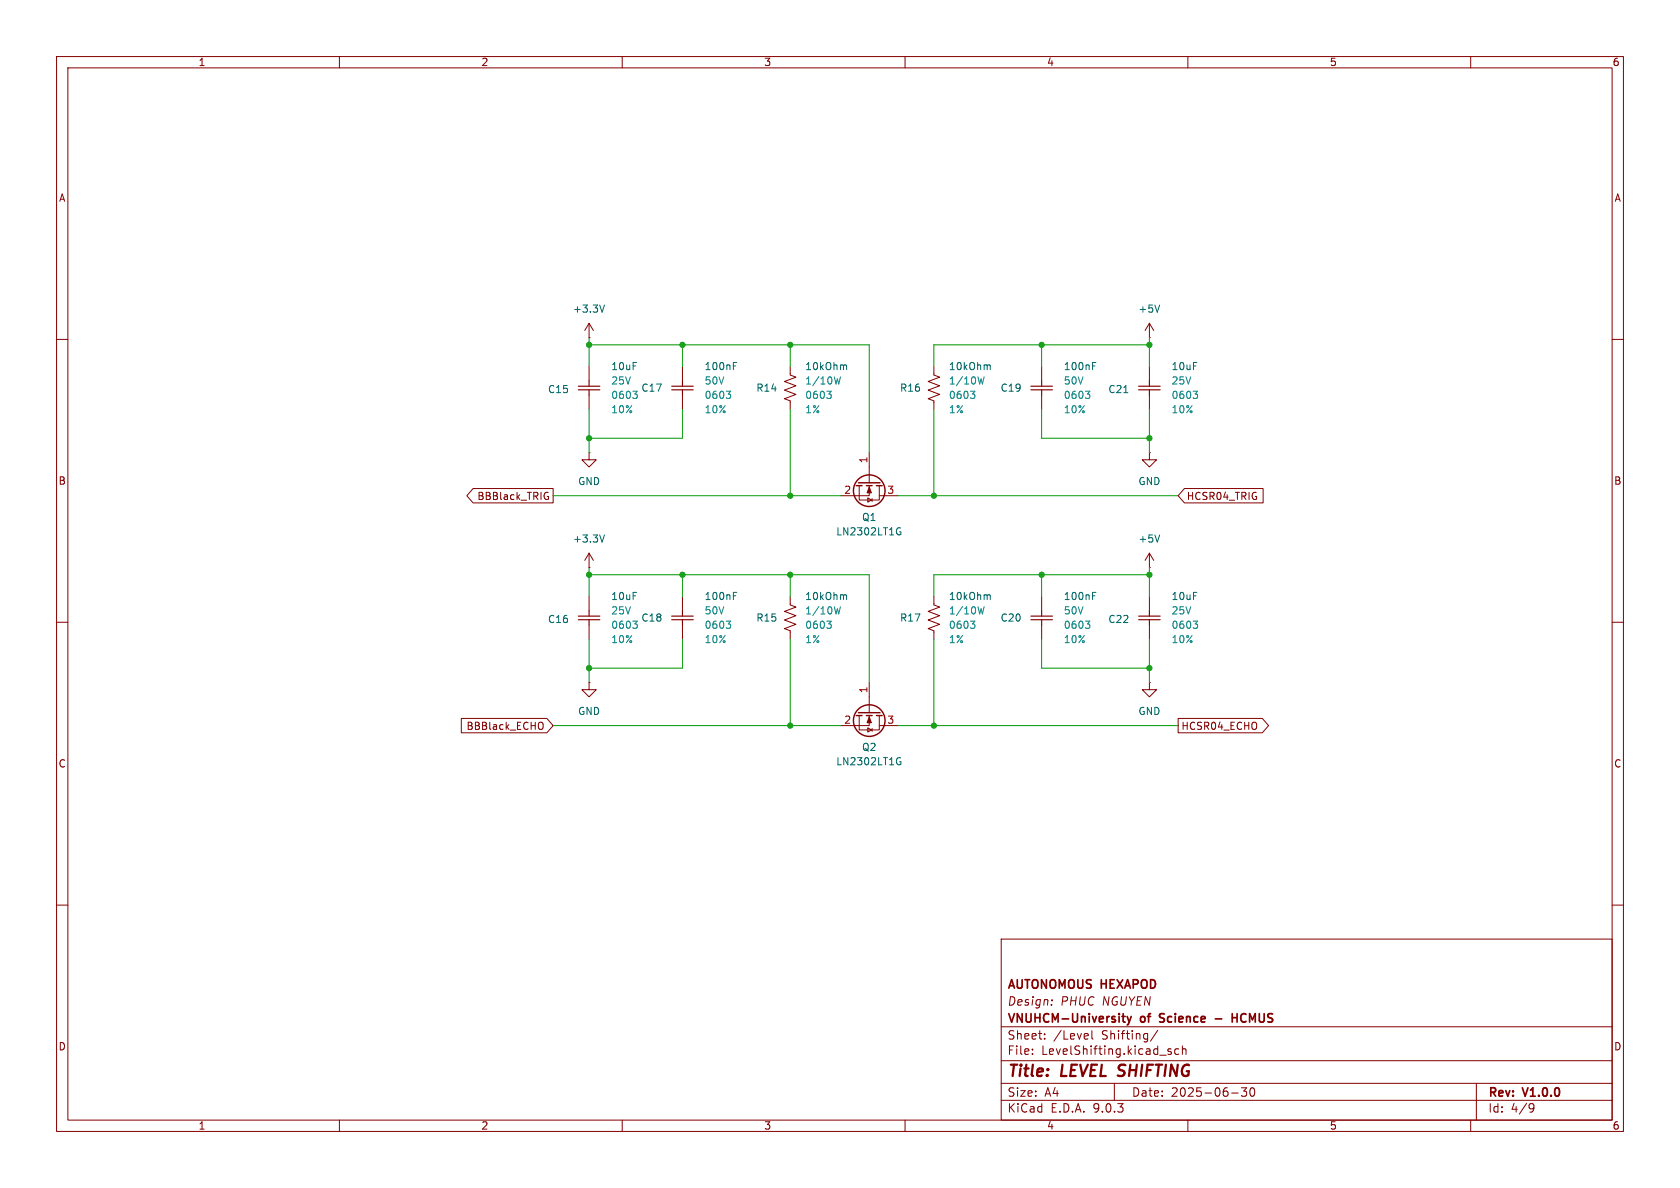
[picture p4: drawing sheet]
<svg xmlns="http://www.w3.org/2000/svg" width="297mm" height="210mm" viewBox="0 0 297 210" stroke-linecap="round" stroke-linejoin="round" font-family="sans-serif">
<g fill="none" stroke="#840000" stroke-width=".18">
<path d="M10 10h277v190h-277zM12 12h273v186h-273zM60 10v2M110 10v2M160 10v2M210 10v2M260 10v2M104.1 59.7h.1M104.1 57.2v2.5M104.1 57.2l-.7 1.2M104.1 57.2l.8 1.2M203.2 59.7h.1"/>
<path d="M203.2 57.2l-.8 1.2M203.2 57.2l.8 1.2M203.2 57.2v2.5M10 60h2M104.1 64.8v2.5M104.1 69.9v2.5M120.6 64.8v2.5M120.6 69.9v2.5M139.7 64.8v1.5l1 .4-2 .7 2 .8-2 .8 2 .7-2 .8 1 .4v1.5M165.1 64.8v1.5l1 .4-2 .7 2 .8-2 .8 2 .7-2 .8 1 .4v1.5M184.1 64.8v2.5M184.1 69.9v2.5"/>
<path d="M203.2 64.8v2.5M203.2 69.9v2.5M285 60h2M83.6 86.4h14.2v2.5h-14.2l-1.1-1.3zM96.6 87l.3 .1M96.7 87.8h.3v.4l-.4 .1M104.1 80v1.3h1.3l-1.3 1.3-1.2-1.3h1.2M104.1 80h.1M104.1 97.8v2.5M104.1 97.8l-.7 1.3M104.1 97.8l.8 1.3M151.9 85.9v2.5h3.5v-2.5"/>
<path d="M153.4 88l.7 .4-.7 .4zM153.7 85.9v1.7h-5.1M153.7 80v5.3M154.2 88.1v.5M155.4 87.6h3.3M203.2 80v1.3h1.3l-1.3 1.3-1.3-1.3h1.3M203.2 80h.1M203.2 97.8v2.5M203.2 97.8l-.8 1.3M203.2 97.8l.8 1.3M209.4 86.4h13.9v2.5h-13.9l-1.1-1.3zM10 110h2"/>
<path d="M104.1 100.3h.1M104.1 105.4v2.6M104.1 110.5v2.5M120.6 105.4v2.6M120.6 110.5v2.5M139.7 105.4v1.5l1 .4-2 .8 2 .7-2 .8 2 .8-2 .7 1 .4v1.5M165.1 105.4v1.5l1 .4-2 .8 2 .7-2 .8 2 .8-2 .7 1 .4v1.5M184.1 105.4v2.6M184.1 110.5v2.5M203.2 100.3h.1M203.2 105.4v2.6M203.2 110.5v2.5"/>
<path d="M285 110h2M81.6 127h15.1l1.1 1.3-1.1 1.2h-15.1zM95.5 127.7a.43 .43 0 0 1 .5 .4v.4a.43 .43 0 0 1-.5 .4M104.1 120.7v1.2h1.3l-1.3 1.3-1.2-1.3h1.2M104.1 120.7h.1M151.9 126.5v2.5h3.5v-2.5M153.4 128.7l.7 .3-.7 .4zM153.7 126.5v1.8h-5.1M153.7 120.7v5.3M154.2 128.8v.5M155.4 128.3h3.3M203.2 120.7v1.2h1.3l-1.3 1.3-1.3-1.3h1.3"/>
<path d="M203.2 120.7h.1M208.3 127h14.9l1.1 1.3-1.1 1.2h-14.9zM10 160h2M177 166h108v32h-108zM185.9 177.6v.1M186 176.8v.1M285 160h2M60 198v2M110 198v2M160 198v2M177 194.5h108M177 191.5h108"/>
<path d="M177 187.5h108M177 181.5h108M182.5 186.3v.1M182.5 185.5v.1M184.7 183.6v.1M184.7 182.8v.1M193 182.2v1.3l.2 .2M197 191.5v3M204.7 182.1l-1.3 2M206.5 185.7l.6 .4-.2 .3-.4-.1M207 185.5l-.3-.1-.2 .2M208.4 185.5l-.4-.1-.3 .3v.4l.1 .2h.6"/>
<path d="M209 185.5l.2-.1 .4 .1 .1 .9M209 184.9v1.5M210 198v2M217.7 193.2h1.2M219.5 192.3h.9l-.5 .6 .4 .1v.7l-.2 .1h-.4l-.2-.1M221.1 192.4l.2-.1a.81 .81 0 0 1 .6 .6 .81 .81 0 0 1-.3 .8l-.1 .1a.81 .81 0 0 1-.4-1.4zM260 198v2M261 191.5v6.5M270.6 195.1l.5 .1a.99 .99 0 0 1-.4 1.4h-.2M271.2 195.7l-.3 .3h-.3"/>
</g>
<path d="M198.3 179.7h.6M199.3 179.7l.3 1M200 179.7l-.4 1M205.1 179.3v.5M217.8 179.2v1.5M217.8 179.9h.9M218.7 179.2v1.5M198.6 180.6l.3 .1M199.6 180.7l-.1 .3-.2 .2M205 180.6l.2 .1M214.8 180.1h1.2" fill="none" stroke="#840000" stroke-width=".3"/>
<g fill="none" stroke="#006464" stroke-width=".18">
<path d="M106.9 53.9l-.5 1.3M205 53.9l-.4 1.3M129.7 64.7h.4M129.7 64.1h.6M149.3 64.5l.4 .2v.6M174.7 64.5l.4 .2v.6M193.2 64.7h.4M193.2 64.1h.6M198.7 69.4h.7M106.9 94.6l-.5 1.2M158.7 93.4h.5M159 94h.3v.4l-.3 .2-.3-.1"/>
<path d="M205 94.6l-.4 1.2M129.7 105.3h.4M129.7 104.7h.6M149.3 105.1l.4 .2v.7M174.7 105.1l.4 .2v.7M193.2 105.3h.4M193.2 104.7h.6M158.7 134h.5M159 134.7h.3v.4l-.3 .1-.3-.1"/>
</g>
<g fill="none" stroke="#840000" stroke-width=".25">
<path d="M151.4 85.9h1M151.8 85.3h3.8M153.2 85.9h1M154.9 85.9h1.1M151.4 126.5h1M151.8 126h3.8M153.2 126.5h1M154.9 126.5h1.1"/>
<circle cx="153.7" cy="86.7" r="2.79"/>
<circle cx="153.7" cy="127.4" r="2.79"/>
</g>
<g fill="#840000" stroke="#840000" stroke-width=".18">
<path d="M153.7 86.1l.4 1h-.8z"/>
<path d="M153.7 126.7l.4 1.1h-.8z"/>
</g>
<g fill="none" stroke="#008484" stroke-width=".18">
<path d="M111.9 69.2h.8l-.5 .4M112.4 69.6l.3 .3v.3l-.3 .2M128.4 69.2h.8l-.5 .4M128.9 69.6l.3 .3v.3l-.3 .2M146.2 69.2h.7l-.4 .4M146.7 69.6l.2 .3v.3l-.2 .2M148.6 66.6l-.3 1.3-.3-.9-.2 .9M171.6 69.2h.7l-.4 .4M172.1 69.6l.2 .3v.3l-.2 .2M174 66.6l-.3 1.3-.3-.9-.2 .9M191.9 69.2h.8l-.5 .4M192.4 69.6l.3 .3v.3l-.3 .2"/>
<path d="M210.9 69.2h.8l-.4 .4M211.5 69.6l.2 .3v.3l-.2 .2M111.9 109.8h.8l-.5 .5M112.4 110.3l.3 .2v.3l-.3 .3M128.4 109.8h.8l-.5 .5M128.9 110.3l.3 .2v.3l-.3 .3M146.2 109.8h.7l-.4 .5M146.7 110.3l.2 .2v.3l-.2 .3M148.6 107.3l-.3 1.2-.3-.9-.2 .9M171.6 109.8h.7l-.4 .5M172.1 110.3l.2 .2v.3l-.2 .3M174 107.3l-.3 1.2-.3-.9-.2 .9"/>
<path d="M191.9 109.8h.8l-.5 .5M192.4 110.3l.3 .2v.3l-.3 .3M210.9 109.8h.8l-.4 .5M211.5 110.3l.2 .2v.3l-.2 .3"/>
</g>
<g fill="none" stroke="#840000" stroke-width=".2">
<path d="M102.2 68.9h3.8M102.2 68.3h3.8M104.1 67.3v1M104.1 68.9v1M118.7 68.9h3.9M118.7 68.3h3.9M120.6 67.3v1M120.6 68.9v1M182.2 68.9h3.9M182.2 68.3h3.9M184.1 67.3v1M184.1 68.9v1"/>
<path d="M201.3 68.9h3.8M201.3 68.3h3.8M203.2 67.3v1M203.2 68.9v1M102.2 109.6h3.8M102.2 108.9h3.8M104.1 108v.9M104.1 109.6v.9M118.7 109.6h3.9M118.7 108.9h3.9M120.6 108v.9M120.6 109.6v.9"/>
<path d="M182.2 109.6h3.9M182.2 108.9h3.9M184.1 108v.9M184.1 109.6v.9M201.3 109.6h3.8M201.3 108.9h3.8M203.2 108v.9M203.2 109.6v.9"/>
</g>
<g fill="none" stroke="#009600" stroke-width=".18">
<path d="M104.1 59.7v5.1M203.2 59.7v5.1M104.1 61h49.6v19M104.1 72.4v7.6M120.6 72.4v5.1h-16.5M120.6 61v3.8M139.7 61v3.8M139.7 72.4v15.2M165.1 72.4v15.2M184.1 61v3.8M184.1 72.4v5.1h19.1M203.2 72.4v7.6"/>
<path d="M203.2 61h-38.1v3.8M97.8 87.6h50.8M158.7 87.6h49.6M104.1 101.6h49.6v19.1M104.1 100.3v5.1M104.1 113v7.7M120.6 113v5.1h-16.5M120.6 101.6v3.8M139.7 101.6v3.8M139.7 113v15.3M165.1 113v15.3M184.1 101.6v3.8"/>
<path d="M184.1 113v5.1h19.1M203.2 101.6h-38.1v3.8M203.2 100.3v5.1M203.2 113v7.7M97.8 128.3h50.8M158.7 128.3h49.6"/>
</g>
<g fill="#009600" stroke="#009600" stroke-width=".18">
<circle cx="184.1" cy="101.6" r=".46"/>
<circle cx="203.2" cy="101.6" r=".46"/>
<circle cx="203.2" cy="77.5" r=".46"/>
<circle cx="203.2" cy="118.1" r=".46"/>
<circle cx="184.1" cy="61" r=".46"/>
<circle cx="203.2" cy="61" r=".46"/>
<circle cx="120.6" cy="61" r=".46"/>
<circle cx="104.1" cy="61" r=".46"/>
<circle cx="104.1" cy="101.6" r=".46"/>
<circle cx="104.1" cy="118.1" r=".46"/>
<circle cx="139.7" cy="101.6" r=".46"/>
<circle cx="120.6" cy="101.6" r=".46"/>
<circle cx="104.1" cy="77.5" r=".46"/>
<circle cx="165.1" cy="87.6" r=".46"/>
<circle cx="139.7" cy="61" r=".46"/>
<circle cx="165.1" cy="128.3" r=".46"/>
<circle cx="139.7" cy="128.3" r=".46"/>
<circle cx="139.7" cy="87.6" r=".46"/>
</g>
<g font-size="2.8" fill="#840000">
<text x="178" y="190.9">Title:</text>
<text x="187.7" y="190.9">LEVEL SHIFTING</text>
</g>
<g font-size="2.1" fill="#840000">
<text x="178" y="178">Design:</text>
<text x="178" y="175.2">AUTONOMOUS HEXAPOD</text>
<text x="187.4" y="178">PHUC NGUYEN</text>
<text x="178" y="184">Sheet:</text>
<text x="178" y="181.2">VNUHCM-University</text>
<text x="186.2" y="184">/Level</text>
<text x="194.8" y="184">Shifting/</text>
<text x="201.7" y="181.2">of</text>
<text x="205.7" y="181.2">Science</text>
<text x="219.7" y="181.2">HCMUS</text>
<text x="178" y="186.7">File:</text>
<text x="184.1" y="186.7">LevelShifting.kicad_sch</text>
<text x="178" y="196.9">KiCad</text>
<text x="178" y="194.1">Size:</text>
<text x="184.7" y="194.1">A4</text>
<text x="185.7" y="196.9">E.D.A.</text>
<text x="193.3" y="196.9">9.0.3</text>
<text x="200" y="194.1">Date:</text>
<text x="207" y="194.1">2025-06-30</text>
<text x="263" y="194.3">Rev:</text>
<text x="263" y="196.9">Id:</text>
<text x="267.1" y="196.9">4/9</text>
<text x="269.4" y="194.3">V1.0.0</text>
</g>
<g font-size="1.8" fill="#840000">
<text x="35" y="11.9">1</text>
<text x="85" y="11.9">2</text>
<text x="135" y="11.9">3</text>
<text x="185" y="11.9">4</text>
<text x="235" y="11.9">5</text>
<text x="285" y="11.9">6</text>
<text x="10.3" y="35.9">A</text>
<text x="285.3" y="35.9">A</text>
<text x="10.3" y="85.9">B</text>
<text x="84.3" y="88.6">BBBlack_TRIG</text>
<text x="209.7" y="88.6">HCSR04_TRIG</text>
<text x="285.3" y="85.9">B</text>
<text x="82.4" y="129.2">BBBlack_ECHO</text>
<text x="208.8" y="129.2">HCSR04_ECHO</text>
<text x="10.3" y="135.9">C</text>
<text x="285.3" y="135.9">C</text>
<text x="10.3" y="185.9">D</text>
<text x="285.3" y="185.9">D</text>
<text x="35" y="199.9">1</text>
<text x="85" y="199.9">2</text>
<text x="135" y="199.9">3</text>
<text x="185" y="199.9">4</text>
<text x="235" y="199.9">5</text>
<text x="285" y="199.9">6</text>
</g>
<g font-size="1.8" fill="#006464">
<text x="101.2" y="55.5">+3.3V</text>
<text x="201.2" y="55.5">+5V</text>
<text x="108" y="65.6">10uF</text>
<text x="124.5" y="65.6">100nF</text>
<text x="142.2" y="65.6">10kOhm</text>
<text x="167.6" y="65.6">10kOhm</text>
<text x="188" y="65.6">100nF</text>
<text x="207" y="65.6">10uF</text>
<text x="96.8" y="69.7">C15</text>
<text x="113.3" y="69.4">C17</text>
<text x="133.6" y="69.4">R14</text>
<text x="159" y="69.4">R16</text>
<text x="176.8" y="69.4">C19</text>
<text x="195.8" y="69.7">C21</text>
<text x="102.1" y="86">GND</text>
<text x="201.2" y="86">GND</text>
<text x="147.7" y="94.8">LN2302LT1G</text>
<text x="152.3" y="92.3">Q1</text>
<text x="101.2" y="96.1">+3.3V</text>
<text x="201.2" y="96.1">+5V</text>
<text x="108" y="106.3">10uF</text>
<text x="124.5" y="106.3">100nF</text>
<text x="142.2" y="106.3">10kOhm</text>
<text x="167.6" y="106.3">10kOhm</text>
<text x="188" y="106.3">100nF</text>
<text x="207" y="106.3">10uF</text>
<text x="96.8" y="110.3">C16</text>
<text x="113.3" y="110.1">C18</text>
<text x="133.6" y="110.1">R15</text>
<text x="159" y="110.1">R17</text>
<text x="176.8" y="110.1">C20</text>
<text x="195.8" y="110.3">C22</text>
<text x="102.1" y="126.6">GND</text>
<text x="201.2" y="126.6">GND</text>
<text x="147.7" y="135.5">LN2302LT1G</text>
<text x="152.3" y="132.9">Q2</text>
</g>
<g font-size="1.8" fill="#008484">
<text x="108" y="68.2">25V</text>
<text x="108" y="70.7">0603</text>
<text x="124.5" y="68.2">50V</text>
<text x="124.5" y="70.7">0603</text>
<text x="142.2" y="68.2">1/10W</text>
<text x="142.2" y="70.7">0603</text>
<text x="167.6" y="68.2">1/10W</text>
<text x="167.6" y="70.7">0603</text>
<text x="188" y="68.2">50V</text>
<text x="188" y="70.7">0603</text>
<text x="207" y="68.2">25V</text>
<text x="207" y="70.7">0603</text>
<text x="108" y="73.3">10%</text>
<text x="124.5" y="73.3">10%</text>
<text x="142.2" y="73.3">1%</text>
<text x="167.6" y="73.3">1%</text>
<text x="188" y="73.3">10%</text>
<text x="207" y="73.3">10%</text>
<text x="108" y="108.8">25V</text>
<text x="108" y="111.4">0603</text>
<text x="108" y="113.9">10%</text>
<text x="124.5" y="108.8">50V</text>
<text x="124.5" y="111.4">0603</text>
<text x="124.5" y="113.9">10%</text>
<text x="142.2" y="113.9">1%</text>
<text x="142.2" y="108.8">1/10W</text>
<text x="142.2" y="111.4">0603</text>
<text x="167.6" y="113.9">1%</text>
<text x="167.6" y="108.8">1/10W</text>
<text x="167.6" y="111.4">0603</text>
<text x="188" y="108.8">50V</text>
<text x="188" y="111.4">0603</text>
<text x="188" y="113.9">10%</text>
<text x="207" y="108.8">25V</text>
<text x="207" y="111.4">0603</text>
<text x="207" y="113.9">10%</text>
</g>
<g font-size="1.8" fill="#a90000">
<text x="153.4" y="82" transform="rotate(-90 153.4 82)">1</text>
<text x="149.2" y="87.4">2</text>
<text x="156.8" y="87.4">3</text>
<text x="153.4" y="122.6" transform="rotate(-90 153.4 122.6)">1</text>
<text x="149.2" y="128">2</text>
<text x="156.8" y="128">3</text>
</g>
</svg>
